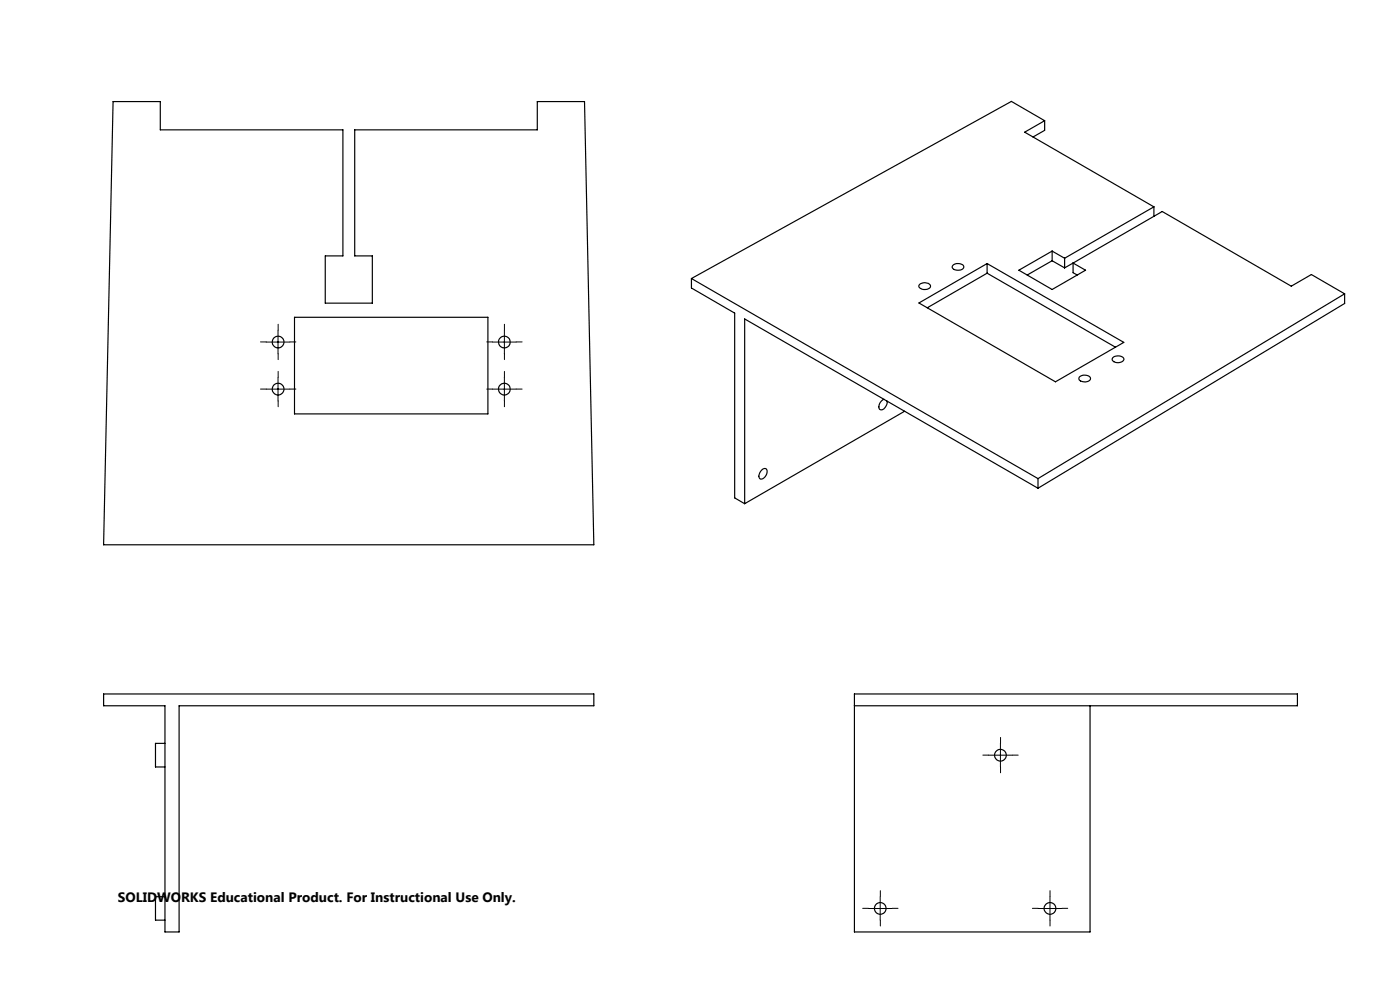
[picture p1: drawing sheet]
<svg xmlns="http://www.w3.org/2000/svg" width="297mm" height="210mm" viewBox="0 0 297 210" stroke-linecap="round" stroke-linejoin="round" font-family="sans-serif">
<g fill="none" stroke="#000" stroke-width=".21" stroke-dasharray="15.2 1.3 1.3 1.3">
<path d="M56.5 72.5h-1.2M59 70v-1.2M59 75v1.3M61.5 72.5h1.3M104.5 72.5h-1.2M107 70v-1.2M107 75v1.3M109.5 72.5h1.3M56.5 82.5h-1.2M59 80v-1.2M59 85v1.3M61.5 82.5h1.3"/>
<path d="M104.5 82.5h-1.2M107 80v-1.2M107 85v1.3M109.5 82.5h1.3M212.3 157.7v-1.3M209.8 160.2h-1.3M212.3 162.7v1.2M214.8 160.2h1.2M184.3 192.7h-1.3M186.8 190.2v-1.3M186.8 195.2v1.2M189.3 192.7h1.2"/>
<path d="M220.3 192.7h-1.3M222.8 190.2v-1.3M222.8 195.2v1.2M225.3 192.7h1.2"/>
</g>
<g fill="none" stroke="#000" stroke-width=".21">
<path d="M56.5 72.6h5M59 70.1v5M104.5 72.6h5M107 70.1v5M56.5 82.5h5M59 80v5M104.5 82.5h5M107 80v5M212.2 157.7v5M209.7 160.2h5M184.3 192.7h4.9M186.7 190.2v5"/>
<path d="M220.2 192.7h5M222.7 190.2v5"/>
</g>
<g fill="none" stroke="#000" stroke-width=".25">
<path d="M24 21.5h10v6h38.7v26.8h-3.7v10h10v-10h-3.8v-26.8h38.8v-6h10l2 94.1h-104zM221.6 25.6l-4.2 2.4 27.4 15.9M221.6 25.6l-7-4.1-67.9 37.6M221.6 25.6v2l-2.5 1.5M146.7 59.1v2l9.2 5.3v39.2l2.1 1.2M146.7 59.1l73.5 42.4M202.3 56.2a1.53 1.53 0 0 1 2.2 .4 1.44 1.44 0 0 1-2.4 .4 .51 .51 0 0 1 .2-.8zM209.4 55.9v2.1M209.4 58l27.2 15.7M209.4 58l-12.7 7.3M223.2 53.3l2.6 1.5M223.2 53.3l-7.1 4 7.1 4.1 7.1-4.1-2.7-1.5"/>
<path d="M223.2 53.3v2M223.2 55.3l-5.3 3M223.2 55.3l2.6 1.5M225.8 54.8v2M227.6 55.8l19-10.9 27.3 15.8 4.3-2.5 7.1 4.1M227.6 55.8v2l.9 .5M227.6 55.8l-1.8 1M244.8 43.9l-19 10.9M244.8 43.9v2M62.5 67.3h41v20.5h-41zM194.9 64.3l14.5-8.4 29 16.7-14.5 8.4zM195 60.4a1.54 1.54 0 0 1 2.4 .3 1.44 1.44 0 0 1-2.3 .3l-.2-.4z"/>
<path d="M236.2 75.7a1.55 1.55 0 0 1 2.2 .5 1.5 1.5 0 0 1-2.5 .1zM285.3 62.3l-65.1 39.2M285.3 62.3v2.1l-65.1 39.2M161.5 99.8a.71 .71 0 0 1 1.2-.2 1.6 1.6 0 0 1-1.4 2 1.03 1.03 0 0 1 0-1.6zM187.5 84.7a1.64 1.64 0 0 0-.9 2.1 .97 .97 0 0 0 1.4-.7l.2-.6v-.4M191.9 87.2l-33.9 19.6M229 80a1.61 1.61 0 0 1 2.4 .2 1.45 1.45 0 0 1-2.5 .2zM220.2 101.5v2.1M220.2 103.6l-62.2-35.9v39.1M22 147.2h104v2.5h-88v48h-3v-48h-13zM35 157.7h-2v5h2M181.3 149.7h93.9v-2.5h-93.9v50.5h49.9v-48"/>
<path d="M35 190.2h-2v5h2"/>
<circle cx="59" cy="72.5" r="1.24"/>
<circle cx="107" cy="72.5" r="1.25"/>
<circle cx="59" cy="82.6" r="1.26"/>
<circle cx="107" cy="82.5" r="1.27"/>
<circle cx="212.2" cy="160.2" r="1.24"/>
<circle cx="186.7" cy="192.7" r="1.24"/>
<circle cx="222.7" cy="192.7" r="1.26"/>
</g>
<text font-size="2.9" x="25" y="191.3">SOLIDWORKS Educational Product. For Instructional Use Only.</text>
</svg>
